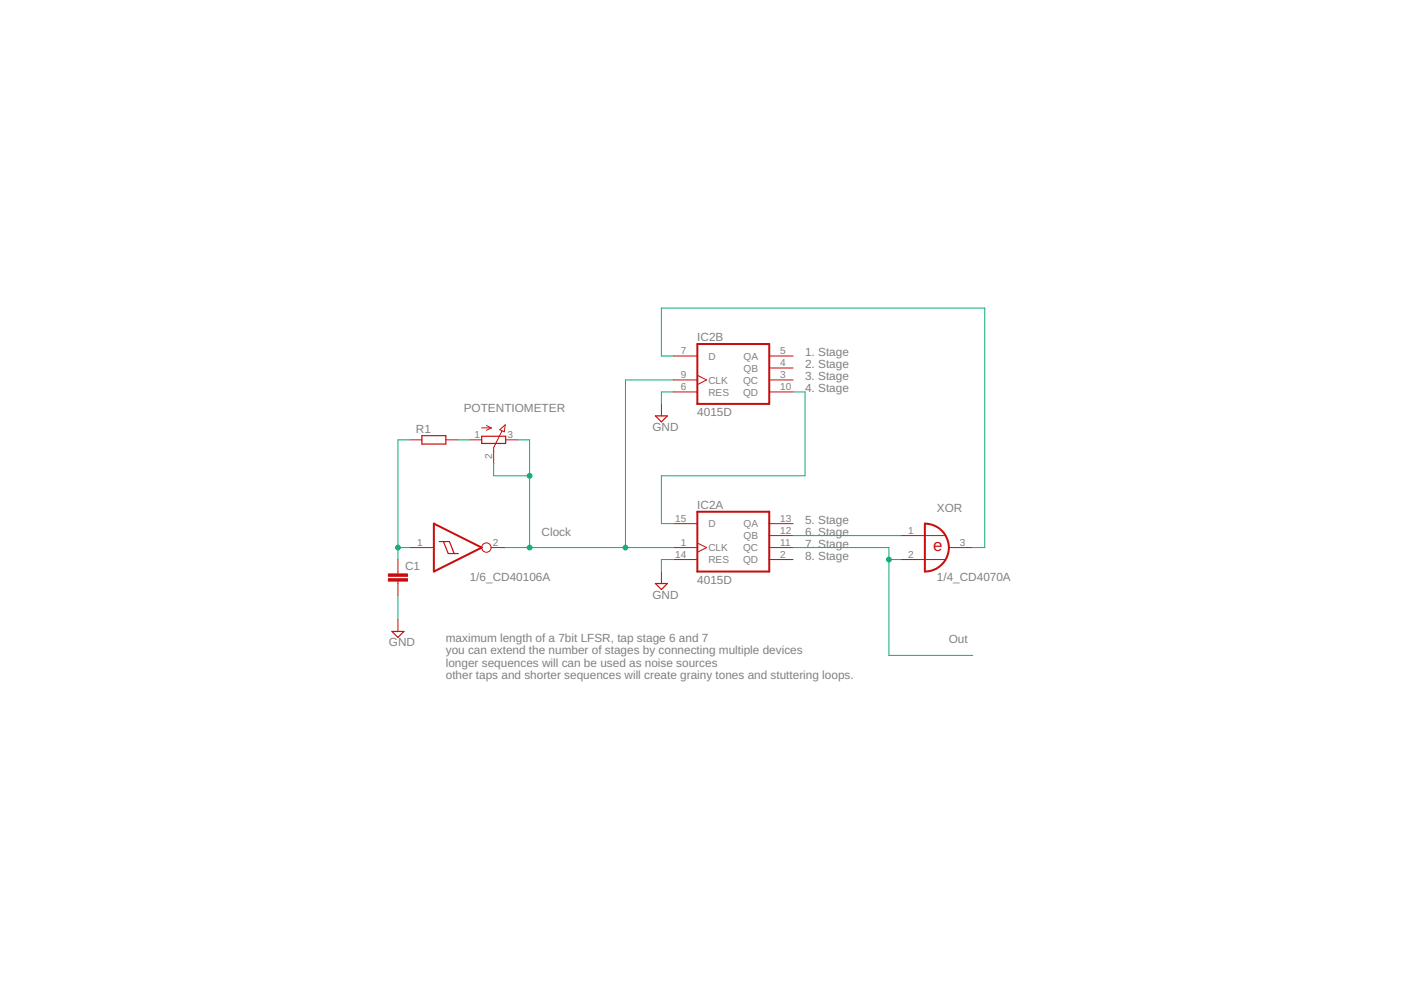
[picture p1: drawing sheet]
<svg xmlns="http://www.w3.org/2000/svg" width="297mm" height="210mm" viewBox="0 0 297 210" stroke-linecap="round" stroke-linejoin="round" font-family="sans-serif">
<g fill="none" stroke="#c90d0c" stroke-width=".21">
<path d="M142.8 75.5h5M147.8 79.6l2 1-2 1M163.1 78h5M163.1 75.5h5M86.9 93.3h2.6M94.5 93.3h2.5M99.6 93.3h2.5M102.1 90.7h2.1M103.1 90.2l1.1 .5M104.2 90.7l-1.1 .5M106 91.1l1.1-1-.2 1.4zM106.4 91.4l-1.7 3.5v3.4"/>
<path d="M107.2 93.3h2.5M140.2 85.6v2.6M142.8 80.6h5M142.8 83.1h5M163.1 80.6h5M163.1 83.1h5M84.4 118.6v3.1M86.9 116.1h5.1M104.1 116.1h3.1M142.8 118.6h5M142.8 116.1h5M142.8 111h5"/>
<path d="M147.8 115.1l2 1-2 1M163.1 113.6h5M163.1 118.6h5M163.1 116.1h5M163.1 111h5M191 113.6h9.4M191 118.6h9.4M201.2 116.1h5M84.4 123.2v3.1M84.4 131.3v2.6M140.2 121.2v2.5"/>
<circle cx="103.1" cy="116.1" r=".99"/>
</g>
<path d="M147.8 72.9h15.3v12.7h-15.3zM92 111l10.1 5.1-10.1 5.1zM147.8 108.5h15.3v12.7h-15.3zM196.1 111a5.1 5.1 0 0 1 5.1 5.1 5.1 5.1 0 0 1-5.1 5.1z" fill="none" stroke="#c90d0c" stroke-width=".42"/>
<path d="M89.5 92.4h5v1.7h-5zM102.1 92.5h5.1v1.5h-5.1zM139 88.2h2.5l-1.3 1.3zM93.1 114.8h2.2l1 2.6M94 114.8l1 2.6h2.2M83.1 133.9h2.5l-1.2 1.2zM139 123.7h2.5l-1.3 1.3z" fill="none" stroke="#c90d0c" stroke-width=".25"/>
<g fill="#c90d0c" stroke="#c90d0c" stroke-width=".21">
<path d="M82.3 122.7h4.1v.5h-4.1z"/>
<path d="M82.3 121.7h4.1v.5h-4.1z"/>
</g>
<g fill="none" stroke="#0dab76" stroke-width=".21">
<path d="M142.8 75.5h-2.6v-10.2h68.6v50.8h-2.6M86.9 93.3h-2.5v25.3M97 93.3h2.6M104.7 98.3v2.6h7.6M109.7 93.3h2.6v22.8M142.8 80.6h-10.2v35.5M142.8 83.1h-2.6v2.5M168.1 83.1h2.6v17.8h-30.5v10.1h2.6M84.4 116.1h2.5M107.2 116.1h35.6M142.8 118.6h-2.6v2.6M168.1 116.1h20.4v22.9h17.7"/>
<path d="M168.1 113.6h22.9M188.5 118.6h2.5M84.4 126.3v5"/>
</g>
<g fill="#0dab76" stroke="#0dab76" stroke-width=".21">
<circle cx="84.4" cy="116.1" r=".51"/>
<circle cx="112.3" cy="116.1" r=".51"/>
<circle cx="132.6" cy="116.1" r=".51"/>
<circle cx="112.3" cy="100.9" r=".51"/>
<circle cx="188.5" cy="118.6" r=".51"/>
</g>
<text font-size="3.6" fill="#c90d0c" x="197.9" y="116.9">e</text>
<g font-size="2.5" fill="#808080">
<text x="147.8" y="72.3">IC2B</text>
<text x="170.7" y="75.5">1. Stage</text>
<text x="170.7" y="78">2. Stage</text>
<text x="170.7" y="80.6">3. Stage</text>
<text x="170.7" y="83.1">4. Stage</text>
<text x="98.3" y="87.3">POTENTIOMETER</text>
<text x="147.8" y="88.2">4015D</text>
<text x="88.2" y="91.8">R1</text>
<text x="138.3" y="91.4">GND</text>
<text x="147.8" y="107.9">IC2A</text>
<text x="114.8" y="113.6">Clock</text>
<text x="170.7" y="111">5. Stage</text>
<text x="170.7" y="113.6">6. Stage</text>
<text x="198.6" y="108.5">XOR</text>
<text x="170.7" y="116.1">7. Stage</text>
<text x="170.7" y="118.6">8. Stage</text>
<text x="85.9" y="120.8">C1</text>
<text x="99.6" y="123.1">1/6_CD40106A</text>
<text x="147.8" y="123.7">4015D</text>
<text x="198.6" y="123.1">1/4_CD4070A</text>
<text x="138.3" y="126.9">GND</text>
<text x="82.5" y="137.1">GND</text>
<text x="94.5" y="136">maximum length of a 7bit LFSR, tap stage 6 and 7</text>
<text x="201.2" y="136.4">Out</text>
<text x="94.5" y="138.7">you can extend the number of stages by connecting multiple devices</text>
<text x="94.5" y="141.4">longer sequences will can be used as noise sources</text>
<text x="94.5" y="144">other taps and shorter sequences will create grainy tones and stuttering loops.</text>
</g>
<g font-size="2.1" fill="#808080">
<text x="144.3" y="75.1">7</text>
<text x="150.2" y="76.2">D</text>
<text x="157.7" y="76.2">QA</text>
<text x="165.4" y="77.7">4</text>
<text x="165.4" y="75.1">5</text>
<text x="144.3" y="80.2">9</text>
<text x="144.3" y="82.7">6</text>
<text x="150.2" y="81.3">CLK</text>
<text x="150.2" y="83.9">RES</text>
<text x="157.5" y="83.9">QD</text>
<text x="157.5" y="81.3">QC</text>
<text x="157.7" y="78.8">QB</text>
<text x="165.4" y="82.7">10</text>
<text x="165.4" y="80.2">3</text>
<text x="100.6" y="92.9">1</text>
<text x="107.6" y="92.9">3</text>
<text x="104.3" y="97.3" transform="rotate(-90 104.3 97.3)">2</text>
<text x="143.1" y="110.7">15</text>
<text x="150.2" y="111.8">D</text>
<text x="157.7" y="111.8">QA</text>
<text x="165.4" y="113.2">12</text>
<text x="165.4" y="110.7">13</text>
<text x="192.6" y="113.2">1</text>
<text x="88.5" y="115.8">1</text>
<text x="104.5" y="115.8">2</text>
<text x="143.1" y="118.3">14</text>
<text x="144.3" y="115.8">1</text>
<text x="150.2" y="116.9">CLK</text>
<text x="150.2" y="119.4">RES</text>
<text x="157.5" y="119.4">QD</text>
<text x="157.5" y="116.9">QC</text>
<text x="157.7" y="114.3">QB</text>
<text x="165.4" y="118.3">2</text>
<text x="165.4" y="115.8">11</text>
<text x="192.6" y="118.3">2</text>
<text x="203.5" y="115.8">3</text>
</g>
</svg>
